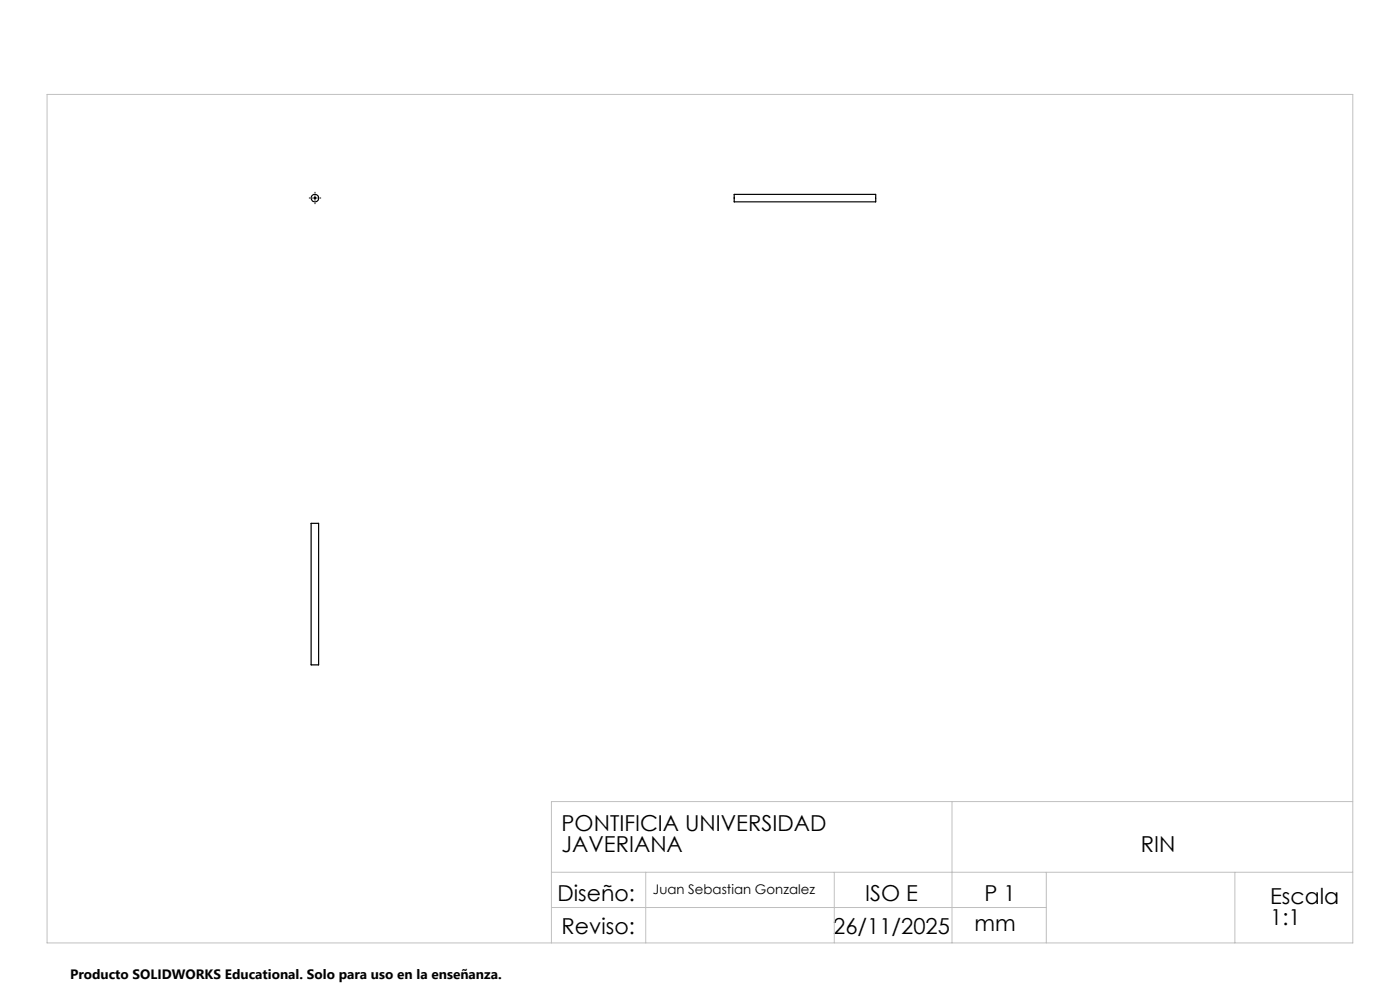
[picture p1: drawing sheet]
<svg xmlns="http://www.w3.org/2000/svg" width="297mm" height="210mm" viewBox="0 0 297 210" stroke-linecap="round" stroke-linejoin="round" font-family="sans-serif">
<g fill="none" stroke="#000" stroke-width=".25">
<path d="M155.8 41.2h30v1.6h-30zM66 111h1.6v30h-1.6z"/>
<circle cx="66.8" cy="42" r=".8"/>
</g>
<path d="M65.8 42h-.3M66.8 41v-.3M66.8 43v.3M67.8 42h.3" fill="none" stroke="#000" stroke-width=".21" stroke-dasharray="15.2 1.3 1.3 1.3" stroke-linecap="butt"/>
<path d="M66.3 42h1M66.8 41.5v1" fill="none" stroke="#000" stroke-width=".21"/>
<path d="M10 20h277v180h-277zM202 170v30M287 170h-170v30M117 185h170M117 192.5h105M137 185v15M177 185v15M222 185v15M262 185v15" fill="none" stroke="#c0c0c0" stroke-width=".21"/>
<g font-size="4.7">
<text x="119.1" y="176.3">PONTIFICIA UNIVERSIDAD</text>
<text x="119.1" y="180.8">JAVERIANA</text>
<text x="242" y="180.8">RIN</text>
<text x="118.3" y="191.1">Diseño:</text>
<text x="183.5" y="191.1">ISO E</text>
<text x="208.9" y="191.1">P 1</text>
<text x="269.5" y="191.8">Escala</text>
<text x="206.8" y="197.4">mm</text>
<text x="269.5" y="196.3">1:1</text>
<text x="119.1" y="198.2">Reviso:</text>
<text x="176.8" y="198.2">26/11/2025</text>
</g>
<text font-size="2.9" x="14.9" y="207.6">Producto SOLIDWORKS Educational. Solo para uso en la enseñanza.</text>
<text font-size="2.8" x="138.5" y="189.7">Juan Sebastian Gonzalez</text>
</svg>
